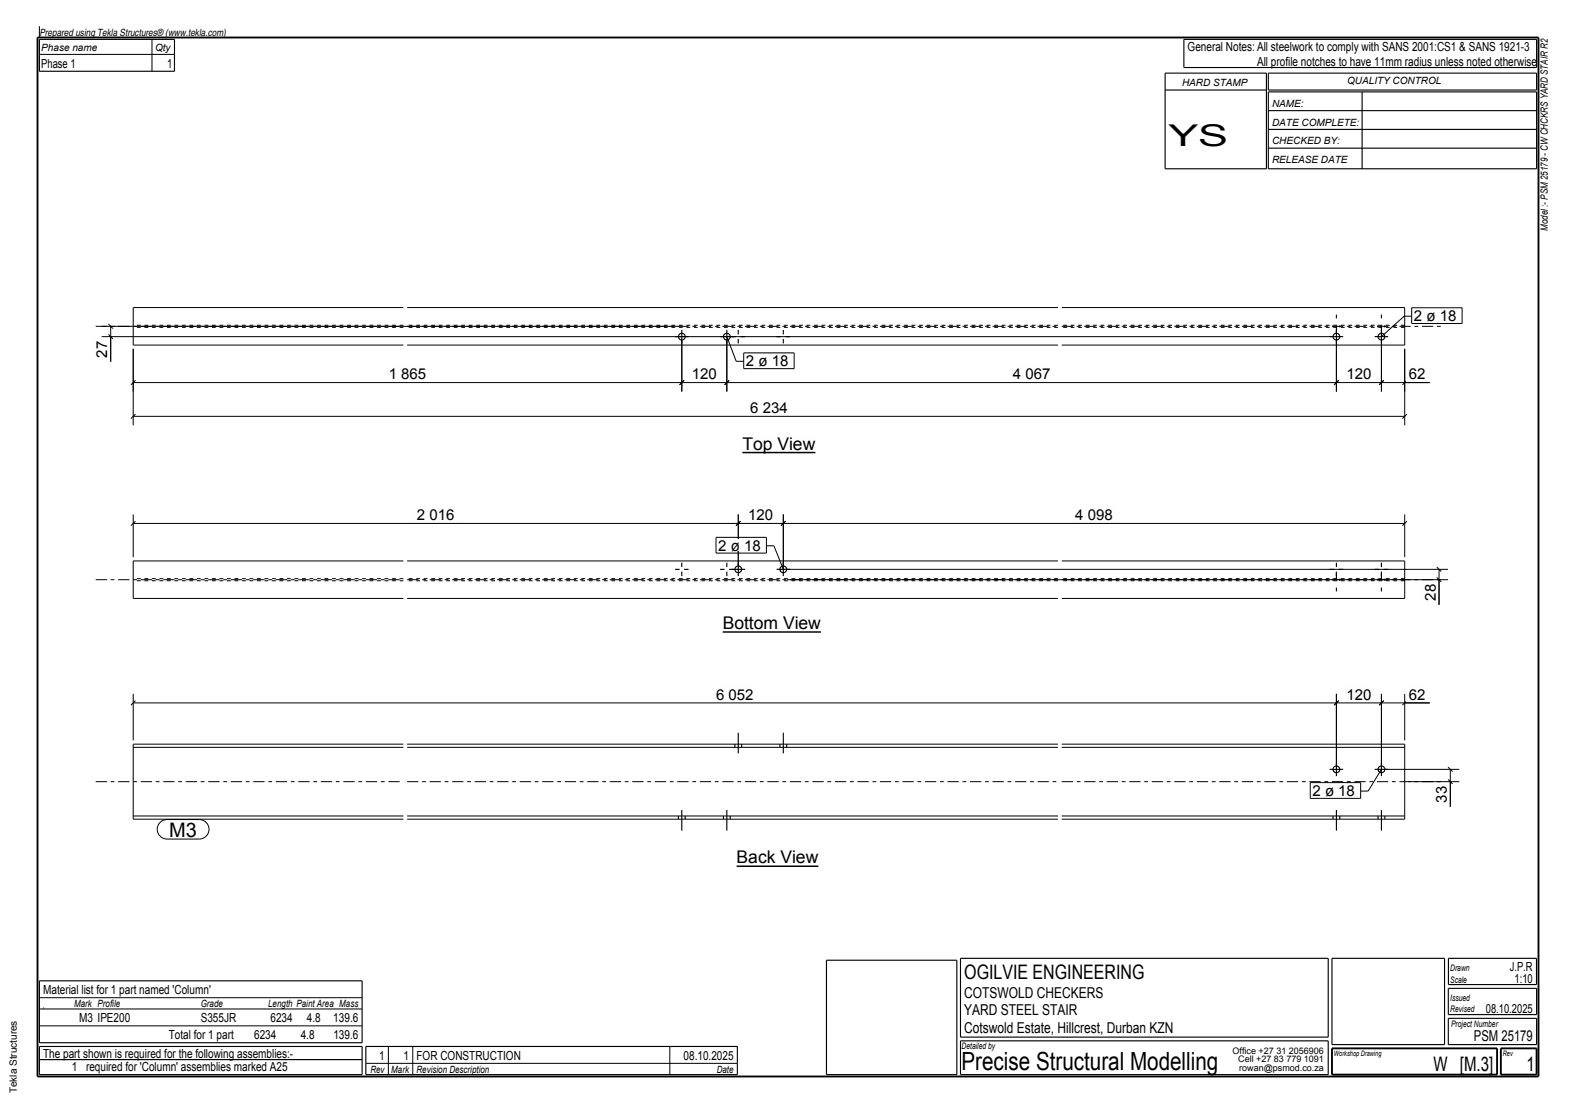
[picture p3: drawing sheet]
<svg xmlns="http://www.w3.org/2000/svg" width="420mm" height="297mm" viewBox="0 0 420 297" stroke-linecap="round" stroke-linejoin="round" font-family="sans-serif">
<path d="M10 10h400v277h-400z" fill="none" stroke="#000" stroke-width=".5"/>
<path d="M197.9 120.6h19.4" fill="none" stroke="#000" stroke-width=".4"/>
<path d="M197.9 116.4h19.4v3.5h-19.4z" fill-rule="evenodd" fill="#fefefb"/>
<path d="M196.3 230.9h21.8" fill="none" stroke="#000" stroke-width=".4"/>
<path d="M196.3 226.7h21.8v3.5h-21.8z" fill-rule="evenodd" fill="#fefefb"/>
<path d="M192.6 168.5h26.2" fill="none" stroke="#000" stroke-width=".4"/>
<path d="M192.6 164.2h26.2v3.5h-26.2z" fill-rule="evenodd" fill="#fefefb"/>
<path d="M107.5 87.3h-72M107.5 86.7h-72M281.9 87.3h-173.4M281.9 86.7h-173.4M374.3 87.3h-91.4M374.3 86.7h-91.4M107.5 154.3h-72M107.5 154.8h-72M281.9 154.3h-173.4M281.9 154.8h-173.4M374.3 154.3h-91.4M374.3 154.8h-91.4" fill="none" stroke="#000" stroke-width=".27" stroke-dasharray="1 1 1 1" stroke-linecap="butt"/>
<path d="M355.2 86.7v.6M356.1 88.9v-5M357 86.7v.6M367.2 86.7v.6M368.1 88.9v-5M369 86.7v.6M355.2 154.8v-.5M356.1 152.7v5M357 154.8v-.5M367.2 154.8v-.5M368.1 152.7v5M369 154.8v-.5" fill="none" stroke="#000" stroke-width=".3" stroke-dasharray="2 2" stroke-linecap="butt"/>
<g fill="none" stroke="#000" stroke-width=".3">
<path d="M10.5 10.5h36v8.5h-36zM310.5 19.5h27v25.5h-27zM315.5 10.5h94v7.5h-94zM338 19.5h71.5v4.5h-71.5zM310.5 24h27M338 24.5h71.5v20.5h-71.5zM338 29.5h71.5M338 34.5h71.5M338 39.5h71.5M363 24.5v20.5M179.9 89.8h3.6M181.7 87.9v3.6"/>
<path d="M191.9 89.8h4.2M193.7 87.9v3.6M196.7 88v1.2M196.7 90.4v1.2M197.3 89.8h1.2M206.9 89.8h1.2M208.7 88v1.2M208.7 90.4v1.2M209.3 89.8h1.2M354.3 89.8h3.6M356.1 87.9v3.6M366.3 89.8h3.6"/>
<path d="M368.1 87.9v3.6M179.9 151.8h1.2M181.7 150v1.2M181.7 152.4v1.2M182.3 151.8h1.2M191.9 151.8h1.2M193.7 150v1.2M193.7 152.4v1.2M196.7 150v3.6M198.5 151.8h-4.2M206.9 151.8h3.6M208.7 150v3.6"/>
<path d="M354.3 151.8h1.2M356.1 150v1.2M356.1 152.4v1.2M356.8 151.8h1.1M366.3 151.8h1.2M368.1 150v1.2M368.1 152.4v1.2M368.7 151.8h1.2M195.8 198.4v.8M196.7 195.3v5.5M197.6 198.4v.8M207.8 198.4v.8"/>
<path d="M208.7 195.3v5.5M209.6 198.4v.8M180.8 217.5v.9M181.7 215.9v5.5M182.6 217.5v.9M192.8 217.5v.9M193.7 215.9v5.5M194.6 217.5v.9M354.3 205.1h3.6M355.2 217.5v.9M356.1 203.3v3.6M356.1 215.9v5.5"/>
<path d="M357 217.5v.9M366.3 205.1h3.6M367.2 217.5v.9M368.1 203.3v3.6M368.1 215.9v5.5M369 217.5v.9M220.2 256h34.8v30.5h-34.8zM256 255.5h98v21h-98zM355 255.5h30v23h-30zM386 255.5h23.5v7h-23.5zM10.5 279h86v7.5h-86zM10.5 261.5h86v16.5h-86z"/>
<path d="M97.5 279h99v7.5h-99zM256 277.5h98v9h-98zM386 271.5h23.5v7h-23.5zM386 263.5h23.5v7h-23.5z"/>
<circle cx="181.7" cy="89.8" r=".9"/>
<circle cx="193.7" cy="89.8" r=".9"/>
<circle cx="356.1" cy="89.8" r=".9"/>
<circle cx="368.1" cy="89.8" r=".9"/>
<circle cx="196.7" cy="151.8" r=".9"/>
<circle cx="208.7" cy="151.8" r=".9"/>
<circle cx="356.1" cy="205.1" r=".9"/>
<circle cx="368.1" cy="205.1" r=".9"/>
</g>
<g fill="none" stroke="#000" stroke-width=".27">
<path d="M10.5 14.5h36M10.5 7v3M40.5 10.5v8.5M27.1 89.8h328M27.1 87h153.6M28.9 89.2l1.2 1.1M28.9 86.4l1.2 1.2M29.5 87v9.4M35.5 93v20.4M107.5 82h-72v10h72M108.5 92h173.4M108.5 82h173.4"/>
<path d="M181.7 90.8v13.6M193.7 89.8l2.5 6.5h2M193.7 90.8v13.6M282.9 82h91.4v10h-91.4M356.1 90.8v13.6M368.1 90.8v13.6M374.3 93v20.4M376.2 84.3h-2l-6.1 5.5M35.5 102h345.5M35.5 111h338.8M36.1 101.4l-1.2 1.2M36.1 110.4l-1.2 1.2"/>
<path d="M182.3 101.4l-1.2 1.2M194.3 101.4l-1.2 1.2M356.7 101.4l-1.2 1.2M368.7 101.4l-1.2 1.2M374.9 101.4l-1.2 1.2M374.9 110.4l-1.2 1.2M35.5 137.1v11.5M35.5 139.6h338.8M36.1 139l-1.2 1.1M196.7 137.1v13.7M197.3 139l-1.2 1.1M208.7 137.1v13.7"/>
<path d="M209.3 139l-1.2 1.1M374.3 137.1v11.5M374.9 139l-1.2 1.1M107.5 149.5h-72v10h72M108.5 149.5h173.4M108.5 159.5h173.4M204.2 145.5h2l2.5 6.3M209.7 154.6h176.2M209.7 151.8h176.2M282.9 149.5h91.4v10h-91.4M382.9 154l1.2 1.2M382.9 151.2l1.2 1.2"/>
<path d="M383.5 151.8v9.4M35.5 185v12.4M35.5 199.2h72M35.5 187.4h345.5M36.1 186.8l-1.2 1.2M107.5 198.4h-72v20h72M108.5 198.4h173.4M108.5 199.2h173.4M282.9 198.4h91.4v20h-91.4M282.9 199.2h91.4M356.1 185v19.1M356.7 186.8l-1.2 1.2"/>
<path d="M368.1 185v19.1M368.7 186.8l-1.2 1.2M374.3 185v12.4M374.9 186.8l-1.2 1.2M35.5 217.5h72M108.5 217.5h173.4M108.5 218.4h173.4M282.9 217.5h91.4M368.1 205.1l-3.5 5.8h-2M369.1 205.1h19.8M375.3 208.4h13.6M385.9 207.8l1.2 1.2"/>
<path d="M385.9 204.5l1.2 1.2M386.5 205.1v10M10.5 266h86M10.5 273.5h86M10.5 269h86M11.5 268.7h.1M97.5 279h99M103.5 279v7.5M110 279v7.5M178.5 279v7.5M10.5 282.5h86M97.5 283.5h99"/>
<path d="M184 286.5h.1"/>
</g>
<path d="M25.5 87h82M108.5 87h173.4M282.9 87h101.4M25.5 154.6h82M108.5 154.6h173.4M282.9 154.6h101.4M25.5 208.4h82M108.5 208.4h173.4M282.9 208.4h101.4" fill="none" stroke="#000" stroke-width=".27" stroke-dasharray="3 1 1 1" stroke-linecap="butt"/>
<path d="M355 279.5h44v7h-44zM400 279.5h9.5v7h-9.5z" fill="none" stroke="#000" stroke-width=".5"/>
<g fill="#fefefb">
<path d="M198.8 94.7h11.3v3h-11.3z" fill-rule="evenodd"/>
<path d="M198.8 94.7h11.3v3h-11.3z" fill-rule="evenodd"/>
</g>
<path d="M211 94.7v3" fill="none" stroke="#fefefb" stroke-width=".27"/>
<path d="M198.2 94.1h13.4v4.2h-13.4z" fill="none" stroke="#000" stroke-width=".27"/>
<g fill="#fefefb">
<path d="M376.8 82.7h11.3v2.9h-11.3z" fill-rule="evenodd"/>
<path d="M376.8 82.7h11.3v2.9h-11.3z" fill-rule="evenodd"/>
</g>
<path d="M389 82.7v2.9" fill="none" stroke="#fefefb" stroke-width=".27"/>
<path d="M376.2 82.1h13.4v4.2h-13.4z" fill="none" stroke="#000" stroke-width=".27"/>
<g fill="#fefefb">
<path d="M374.9 97.5h5.6v4.2h-5.6z" fill-rule="evenodd"/>
<path d="M358.2 97.5h7.9v4.2h-7.9z" fill-rule="evenodd"/>
<path d="M269.3 97.5h11.2v4.2h-11.2z" fill-rule="evenodd"/>
<path d="M183.8 97.5h7.8v4.2h-7.8z" fill-rule="evenodd"/>
<path d="M103 97.5h11.2v4.2h-11.2z" fill-rule="evenodd"/>
<path d="M199.3 106.5h11.2v4.2h-11.2z" fill-rule="evenodd"/>
<path d="M25 90.3h4.2v5.6h-4.2z" fill-rule="evenodd"/>
<path d="M349.8 209.3h11.3v3h-11.3z" fill-rule="evenodd"/>
<path d="M349.8 209.3h11.3v3h-11.3z" fill-rule="evenodd"/>
</g>
<path d="M362 209.3v3" fill="none" stroke="#fefefb" stroke-width=".27"/>
<path d="M349.2 208.7h13.4v4.2h-13.4z" fill="none" stroke="#000" stroke-width=".27"/>
<g fill="#fefefb">
<path d="M45.1 219.1h7.4v4h-7.4z" fill-rule="evenodd"/>
<path d="M45.1 219.1h7.4v4h-7.4z" fill-rule="evenodd"/>
</g>
<path d="M42.5 219.5a2.6 2.6 0 0 1 2-1h8.6a2.6 2.6 0 0 1 2.6 2.6 2.6 2.6 0 0 1-2.6 2.6h-8.6a2.6 2.6 0 0 1-2.3-1.5 2.6 2.6 0 0 1 .3-2.7z" fill="none" stroke="#000" stroke-width=".27"/>
<g fill="#fefefb">
<path d="M374.9 182.9h5.6v4.2h-5.6z" fill-rule="evenodd"/>
<path d="M358.2 182.9h7.9v4.2h-7.9z" fill-rule="evenodd"/>
<path d="M190.2 182.9h11.2v4.2h-11.2z" fill-rule="evenodd"/>
<path d="M382 208.9h4.2v5.7h-4.2z" fill-rule="evenodd"/>
<path d="M191.4 143.9h11.3v3h-11.3z" fill-rule="evenodd"/>
<path d="M191.4 143.9h11.3v3h-11.3z" fill-rule="evenodd"/>
</g>
<path d="M203.6 143.9v3" fill="none" stroke="#fefefb" stroke-width=".27"/>
<path d="M190.8 143.3h13.4v4.2h-13.4z" fill="none" stroke="#000" stroke-width=".27"/>
<g fill="#fefefb">
<path d="M285.9 135.1h11.3v4.1h-11.3z" fill-rule="evenodd"/>
<path d="M198.8 135.1h7.9v4.1h-7.9z" fill-rule="evenodd"/>
<path d="M110.5 135.1h11.2v4.1h-11.2z" fill-rule="evenodd"/>
<path d="M379 155.1h4.2v5.6h-4.2z" fill-rule="evenodd"/>
</g>
<text font-size="8" x="311.4" y="39">YS</text>
<text font-size="6.7" x="256.3" y="285.3">Precise Structural Modelling</text>
<g font-size="5.3">
<text x="45.1" y="223.1">M3</text>
<text x="257" y="261">OGILVIE ENGINEERING</text>
<text x="382" y="285.5">W [M.3]</text>
<text x="406.8" y="285.5">1</text>
</g>
<g font-size="4.7">
<text x="197.8" y="119.9">Top View</text>
<text x="192.6" y="167.7">Bottom View</text>
<text x="196.3" y="230.2">Back View</text>
</g>
<g font-size="4">
<text x="376.8" y="85.6">2 ø 18</text>
<text x="28.6" y="95.3" transform="rotate(-90 28.6 95.3)">27</text>
<text x="103.6" y="101.1">1 865</text>
<text x="184.4" y="101.1">120</text>
<text x="198.8" y="97.7">2 ø 18</text>
<text x="269.9" y="101.1">4 067</text>
<text x="358.8" y="101.1">120</text>
<text x="375.5" y="101.1">62</text>
<text x="199.9" y="110.1">6 234</text>
<text x="111.1" y="138.6">2 016</text>
<text x="199.4" y="138.6">120</text>
<text x="286.5" y="138.6">4 098</text>
<text x="191.4" y="146.9">2 ø 18</text>
<text x="382.6" y="160.1" transform="rotate(-90 382.6 160.1)">28</text>
<text x="190.8" y="186.5">6 052</text>
<text x="358.8" y="186.5">120</text>
<text x="375.5" y="186.5">62</text>
<text x="349.8" y="212.3">2 ø 18</text>
<text x="385.6" y="214" transform="rotate(-90 385.6 214)">33</text>
<text x="257" y="266">COTSWOLD CHECKERS</text>
<text x="257" y="270.5">YARD STEEL STAIR</text>
<text x="257" y="275.5">Cotswold Estate, Hillcrest, Durban KZN</text>
<text x="392.8" y="277.5">PSM 25179</text>
</g>
<g font-size="3.3">
<text x="11" y="18">Phase 1</text>
<text x="44.5" y="18">1</text>
<text x="316.5" y="13.5">General Notes: All steelwork to comply with SANS 2001:CS1 &amp; SANS 1921-3</text>
<text x="335" y="17.5">All profile notches to have 11mm radius unless noted otherwise</text>
<text x="402.4" y="258.7">J.P.R</text>
<text x="403.6" y="262">1:10</text>
<text x="11.5" y="265">Material list for 1 part named 'Column'</text>
<text x="21.1" y="272.5">M3 IPE200</text>
<text x="53.5" y="272.5">S355JR</text>
<text x="72.1" y="272.5">6234</text>
<text x="81.8" y="272.5">4.8</text>
<text x="88.8" y="272.5">139.6</text>
<text x="396" y="270">08.10.2025</text>
<text x="45" y="277">Total for 1 part</text>
<text x="67.7" y="277">6234</text>
<text x="80.1" y="277">4.8</text>
<text x="88.8" y="277">139.6</text>
<text x="11.5" y="282">The part shown is required for the following assemblies:-</text>
<text x="19.2" y="285.5">1 required for 'Column' assemblies marked A25</text>
<text x="101" y="282.5">1</text>
<text x="107.5" y="282.5">1 FOR CONSTRUCTION</text>
<text x="182.2" y="282.5">08.10.2025</text>
</g>
<g font-size="2.7">
<text x="10.5" y="9.5">Prepared using Tekla Structures® (www.tekla.com)</text>
<text x="11" y="13.5">Phase name</text>
<text x="41.3" y="13.5">Qty</text>
<text x="315" y="23">HARD STAMP</text>
<text x="359" y="22.5">QUALITY CONTROL</text>
<text x="339" y="28.5">NAME:</text>
<text x="339" y="33.5">DATE COMPLETE:</text>
<text x="339" y="38.5">CHECKED BY:</text>
<text x="339" y="43.5">RELEASE DATE</text>
<text x="412.5" y="61.5" transform="rotate(-90 412.5 61.5)">Model :- PSM 25179 - CW CHCKRS YARD STAIR R2</text>
<text x="19.8" y="268.5">Mark Profile</text>
<text x="53.5" y="268.5">Grade</text>
<text x="71.5" y="268.5">Length Paint Area Mass</text>
<text x="98.7" y="286">Rev</text>
<text x="104.3" y="286">Mark</text>
<text x="111" y="286">Revision Description</text>
<text x="191" y="286">Date</text>
<text x="4.5" y="291.5" transform="rotate(-90 4.5 291.5)">Tekla Structures</text>
</g>
<g font-size="2.4">
<text x="386.5" y="262">Scale</text>
<text x="386.5" y="258.7">Drawn</text>
<text x="386.5" y="266.8">Issued</text>
<text x="386.5" y="269.8">Revised</text>
<text x="386.7" y="273.7">Project Number</text>
<text x="256.3" y="279.7">Detailed by</text>
<text x="328.5" y="281">Office +27 31 2056906</text>
<text x="330" y="283.3">Cell +27 83 779 1091</text>
<text x="330.3" y="285.5">rowan@psmod.co.za</text>
</g>
<g font-size="2">
<text x="355.5" y="281.5">Workshop Drawing</text>
<text x="400.5" y="281.5">Rev</text>
</g>
</svg>
